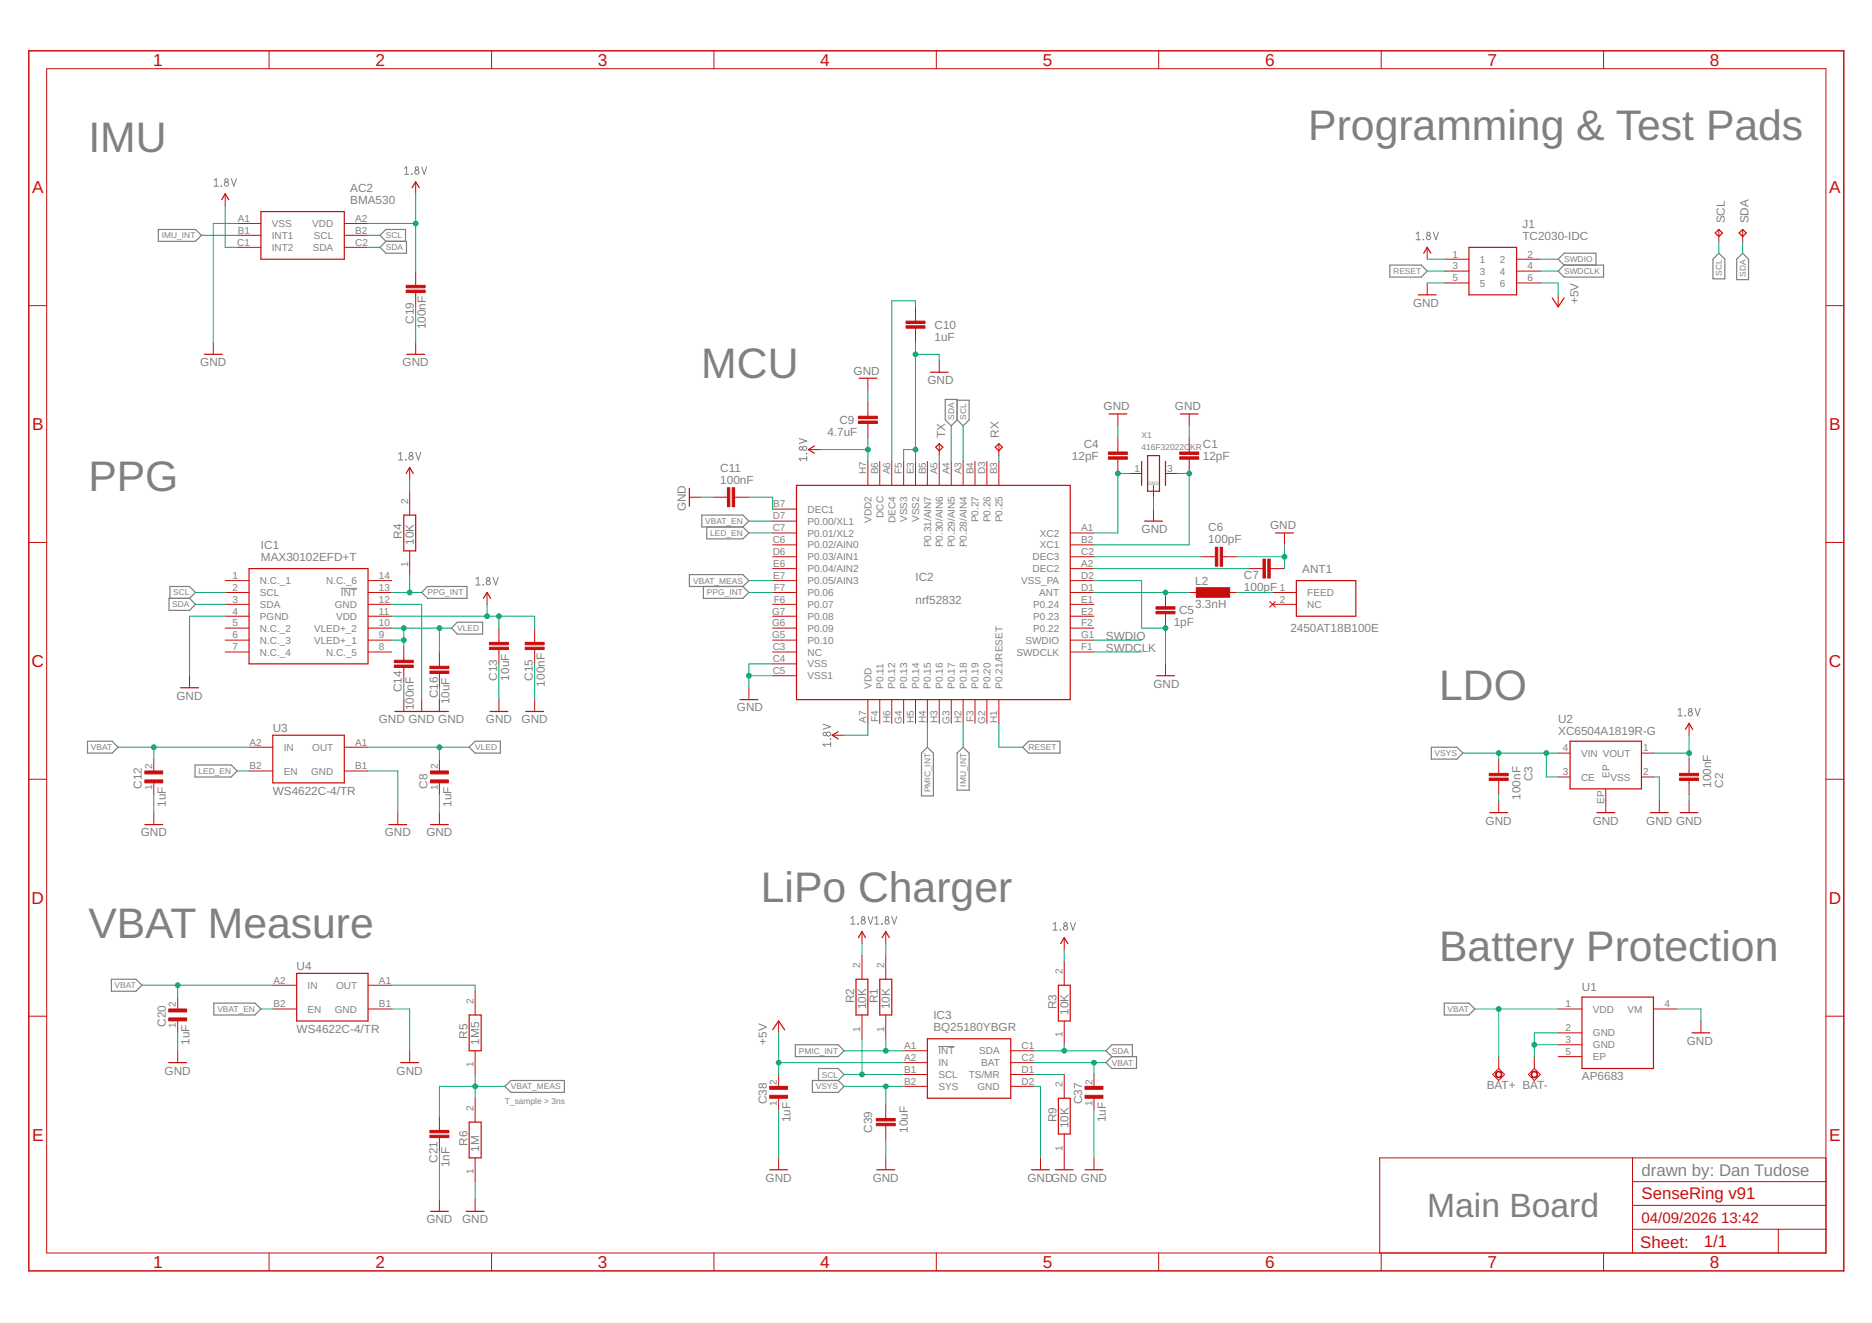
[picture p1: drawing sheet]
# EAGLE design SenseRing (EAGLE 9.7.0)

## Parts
AC2  BMA530  [BMA530]
ANT1  2450AT18B100E  [ANTC3216X140N]
BAT+  TPSQTP10SQ  [TP10SQ]
BAT-  TPSQTP10SQ  [TP10SQ]
C1  12pF  C-EUC0201  [C0201]
C2  100nF  C-EUC0201  [C0201]
C3  100nF  C-EUC0201  [C0201]
C4  12pF  C-EUC0201  [C0201]
C5  1pF  C-EUC0201  [C0201]
C6  100pF  C-EUC0201  [C0201]
C7  100pF  C-EUC0201  [C0201]
C8  1uF  GRM011R60J152KE01L  [0201]
C9  4.7uF  C-EUC0201  [C0201]
C10  1uF  C-EUC0201  [C0201]
C11  100nF  C-EUC0201  [C0201]
C12  1uF  GRM011R60J152KE01L  [0201]
C13  10uF  CAP_0402  [0402]
C14  100nF  C-EUC0201  [C0201]
C15  100nF  C-EUC0201  [C0201]
C16  10uF  CAP_0402  [0402]
C19  100nF  C-EUC0201  [C0201]
C20  1uF  GRM011R60J152KE01L  [0201]
C21  1nF  C-EUC0201  [C0201]
C37  1uF  GRM011R60J152KE01L  [0201]
C38  1uF  GRM011R60J152KE01L  [0201]
C39  10uF  CAP_0402  [0402]
IC1  MAX30102EFD+T  [MAX30102EFDT]
IC2  nrf52832  NRF52832  [NRF52832_WLCSP]
IC3  BQ25180YBGR  [BGA8C40P2X4_100X155X50]
J1  TC2030-IDC  [TC2030IDC]
L2  3.3nH  L-EUL0201  [L0201]
R1  10K  CPF0201D7K68C1  [0201]
R2  10K  CPF0201D7K68C1  [0201]
R3  10K  CPF0201D7K68C1  [0201]
R4  10K  CPF0201D7K68C1  [0201]
R5  1M5  CPF0201D7K68C1  [0201]
R6  1M  CPF0201D7K68C1  [0201]
R9  10K  CPF0201D7K68C1  [0201]
RX  TPTP06R  [TP06R]
SCL  TPTP06R  [TP06R]
SDA  TPTP06R  [TP06R]
TX  TPTP06R  [TP06R]
U1  AP6683  [DFN-4_L1.0-W1.0-P0.65-BL-EP]
U2  XC6504A1819R-G  [USPQ-4B04]
U3  WS4622C-4/TR  [CSP-4L_1X1]
U4  WS4622C-4/TR  [CSP-4L_1X1]
X1  416F32022CKR  M416F26022CKR  [M416]

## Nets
1.8V: AC2.A2(VDD) AC2.C1(INT2) C2.1 C9.2 C13.1 C15.2 C19.2 IC1.11(VDD) IC2.A7(VDD) IC2.H7(VDD2) J1.1 R1.2 R2.2 R3.2 R4.2 U2.1(VOUT)
+5V: C38.2 IC3.A2(IN) J1.6
GND: AC2.A1(VSS) C1.1 C2.2 C3.1 C4.1 C5.2 C6.2 C7.2 C8.1 C9.1 C10.2 C11.2 C12.1 C13.2 C14.1 C15.1 C16.2 C19.1 C20.1 C21.1 C37.1 C38.1 C39.2 IC1.4(PGND) IC1.12(GND) IC2.C4(VSS) IC2.C5(VSS1) IC2.D2(VSS_PA) IC2.E3(VSS2) IC2.F5(VSS3) IC3.D2(GND) J1.5 R6.1 R9.1 U1.4(VM) U2.2(VSS) U2.EP U3.B1(GND) U4.B1(GND) X1.2(GND) X1.4(GND)
IMU_INT: AC2.B1(INT1) IC2.H2(P0.18)
LED_EN: IC2.C7(P0.01/XL2) U3.B2(EN)
N$1: BAT-.TP U1.2(GND) U1.3(GND)
N$2: IC2.A5(P0.30/AIN6) TX.TP
N$3: IC2.B3(P0.25) RX.TP
N$4: C4.2 IC2.A1(XC2) X1.1
N$5: C7.1 IC2.A2(DEC2)
N$6: C1.2 IC2.B2(XC1) X1.3
N$7: C5.1 IC2.D1(ANT) L2.2
N$9: C6.1 IC2.C2(DEC3)
N$12: IC3.D1(TS/MR) R9.2
N$13: ANT1.1(FEED) L2.1
N$19: C11.1 IC2.B7(DEC1)
N$20: C10.1 IC2.A6(DEC4)
PMIC_INT: IC2.H4(P0.15) IC3.A1(!INT) R1.1
PPG_INT: IC1.13(!INT) IC2.F7(P0.06) R4.1
RESET: IC2.H1(P0.21/RESET) J1.3
SCL: AC2.B2(SCL) IC1.2(SCL) IC2.A3(P0.28/AIN4) IC3.B1(SCL) R2.1 SCL.TP
SDA: AC2.C2(SDA) IC1.3(SDA) IC2.A4(P0.29/AIN5) IC3.C1(SDA) R3.1 SDA.TP
SWDCLK: IC2.F1(SWDCLK) J1.4
SWDIO: IC2.G1(SWDIO) J1.2
VBAT: BAT+.TP C12.2 C20.2 C37.2 IC3.C2(BAT) U1.1(VDD) U3.A2(IN) U4.A2(IN)
VBAT_EN: IC2.D7(P0.00/XL1) U4.B2(EN)
VBAT_MEAS: C21.2 IC2.E7(P0.05/AIN3) R5.1 R6.2
VBAT_OUT: R5.2 U4.A1(OUT)
VLED: C8.2 C14.2 C16.1 IC1.9(VLED+_1) IC1.10(VLED+_2) U3.A1(OUT)
VSYS: C3.2 C39.1 IC3.B2(SYS) U2.3(CE) U2.4(VIN)
Unconnected: ANT1.2(NC) IC1.1(N.C._1) IC1.5(N.C._2) IC1.6(N.C._3) IC1.7(N.C._4) IC1.8(N.C._5) IC1.14(N.C._6) IC2.B4(P0.27) IC2.B5(P0.31/AIN7) IC2.B6(DCC) IC2.C3(NC) IC2.C6(P0.02/AIN0) IC2.D3(P0.26) IC2.D6(P0.03/AIN1) IC2.E1(P0.24) IC2.E2(P0.23) IC2.E6(P0.04/AIN2) IC2.F2(P0.22) IC2.F3(P0.19) IC2.F4(P0.11) IC2.F6(P0.07) IC2.G2(P0.20) IC2.G3(P0.17) IC2.G4(P0.13) IC2.G5(P0.10) IC2.G6(P0.09) IC2.G7(P0.08) IC2.H3(P0.16) IC2.H5(P0.14) IC2.H6(P0.12) U1.5(EP)

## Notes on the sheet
- IMU | Programming & Test Pads
- MCU
- PPG
- LDO
- LiPo Charger
- VBAT Measure
- Battery Protection
- T_sample > 3ns
- drawn by: Dan Tudose
- Main Board

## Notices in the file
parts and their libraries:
SparkFun-PowerSymbols: Licensing: Creative Commons ShareAlike 4.0 International - https://creativecommons.org/licenses/by-sa/4.0
